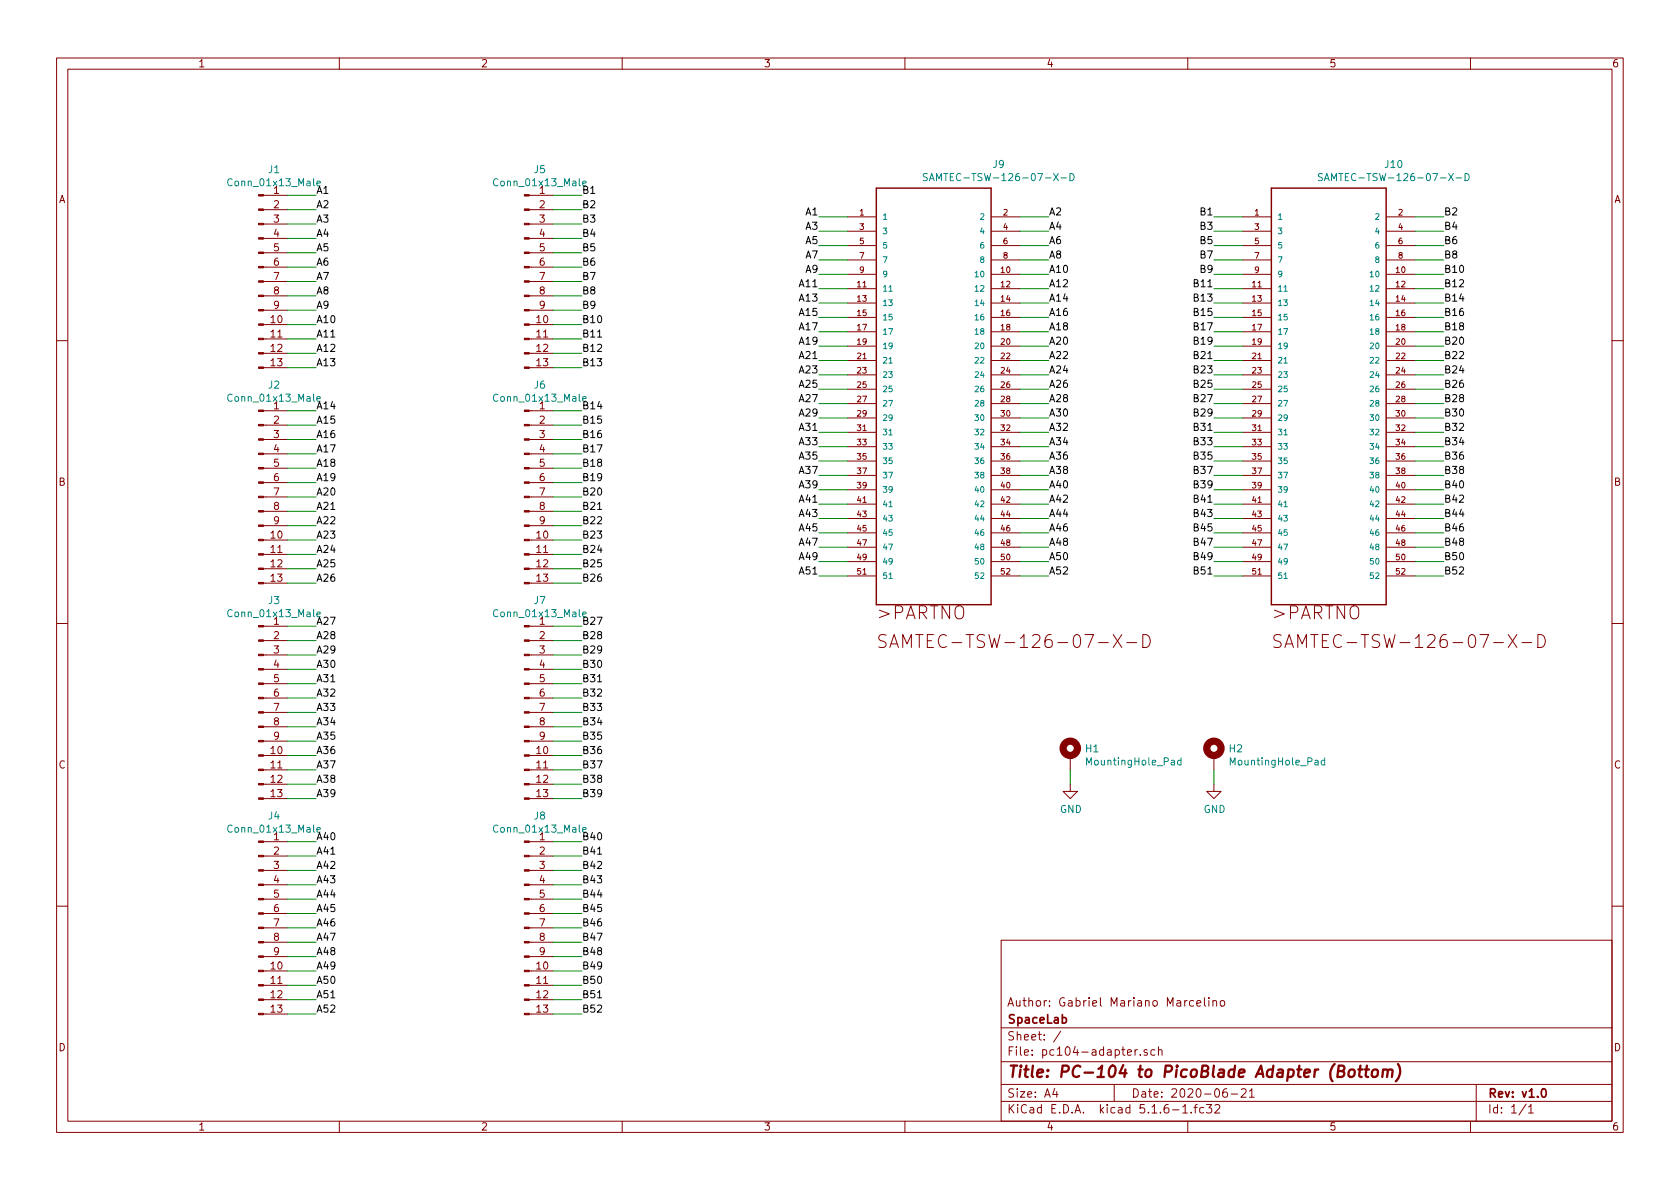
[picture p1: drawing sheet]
EESchema Schematic File Version 4
EELAYER 30 0
EELAYER END
$Descr A4 11693 8268
encoding utf-8
Sheet 1 1
Title "PC-104 to PicoBlade Adapter (Bottom)"
Date "2020-06-21"
Rev "v1.0"
Comp "SpaceLab"
Comment1 "Author: Gabriel Mariano Marcelino"
Comment2 ""
Comment3 ""
Comment4 ""
$EndDescr
$Comp
L TSW-126-07-X-D:SAMTEC-TSW-126-07-X-D J9
U 1 1
P 6100 1500
F 0 "J9" H 6952 1867 50  0000 C CNN
F 1 "SAMTEC-TSW-126-07-X-D" H 6952 1776 50  0000 C CNN
F 2 "lib:TSW-126-07-X-D" H 6100 1500 50  0001 L BNN
F 3 "" H 6100 1500 50  0001 C CNN
	1    6100 1500
	1    0    0    -1  
$EndComp
Text Label 5700 1500 2    50   ~ 0
A1
$Comp
L TSW-126-07-X-D:SAMTEC-TSW-126-07-X-D J10
U 1 1
P 8850 1500
F 0 "J10" H 9702 1867 50  0000 C CNN
F 1 "SAMTEC-TSW-126-07-X-D" H 9702 1776 50  0000 C CNN
F 2 "lib:TSW-126-07-X-D" H 8850 1500 50  0001 L BNN
F 3 "" H 8850 1500 50  0001 C CNN
	1    8850 1500
	1    0    0    -1  
$EndComp
Text Label 5700 1600 2    50   ~ 0
A3
Text Label 5700 1700 2    50   ~ 0
A5
Text Label 5700 1800 2    50   ~ 0
A7
Text Label 5700 1900 2    50   ~ 0
A9
Text Label 5700 2000 2    50   ~ 0
A11
Text Label 5700 2100 2    50   ~ 0
A13
Text Label 5700 2200 2    50   ~ 0
A15
Text Label 5700 2300 2    50   ~ 0
A17
Text Label 5700 2400 2    50   ~ 0
A19
Text Label 5700 2500 2    50   ~ 0
A21
Text Label 5700 2600 2    50   ~ 0
A23
Text Label 5700 2700 2    50   ~ 0
A25
Text Label 5700 2800 2    50   ~ 0
A27
Text Label 5700 2900 2    50   ~ 0
A29
Text Label 5700 3000 2    50   ~ 0
A31
Text Label 5700 3100 2    50   ~ 0
A33
Text Label 5700 3200 2    50   ~ 0
A35
Text Label 5700 3300 2    50   ~ 0
A37
Text Label 5700 3400 2    50   ~ 0
A39
Text Label 5700 3500 2    50   ~ 0
A41
Text Label 5700 3600 2    50   ~ 0
A43
Text Label 5700 3700 2    50   ~ 0
A45
Text Label 5700 3800 2    50   ~ 0
A47
Text Label 5700 3900 2    50   ~ 0
A49
Text Label 5700 4000 2    50   ~ 0
A51
Text Label 8450 1500 2    50   ~ 0
B1
Text Label 8450 1600 2    50   ~ 0
B3
Text Label 8450 1700 2    50   ~ 0
B5
Text Label 8450 1800 2    50   ~ 0
B7
Text Label 8450 1900 2    50   ~ 0
B9
Text Label 8450 2000 2    50   ~ 0
B11
Text Label 8450 2100 2    50   ~ 0
B13
Text Label 8450 2200 2    50   ~ 0
B15
Text Label 8450 2300 2    50   ~ 0
B17
Text Label 8450 2400 2    50   ~ 0
B19
Text Label 8450 2500 2    50   ~ 0
B21
Text Label 8450 2600 2    50   ~ 0
B23
Text Label 8450 2700 2    50   ~ 0
B25
Text Label 8450 2800 2    50   ~ 0
B27
Text Label 8450 2900 2    50   ~ 0
B29
Text Label 8450 3000 2    50   ~ 0
B31
Text Label 8450 3100 2    50   ~ 0
B33
Text Label 8450 3200 2    50   ~ 0
B35
Text Label 8450 3300 2    50   ~ 0
B37
Text Label 8450 3400 2    50   ~ 0
B39
Text Label 8450 3500 2    50   ~ 0
B41
Text Label 8450 3600 2    50   ~ 0
B43
Text Label 8450 3700 2    50   ~ 0
B45
Text Label 8450 3800 2    50   ~ 0
B47
Text Label 8450 3900 2    50   ~ 0
B49
Text Label 8450 4000 2    50   ~ 0
B51
Text Label 7300 1500 0    50   ~ 0
A2
Text Label 7300 1600 0    50   ~ 0
A4
Text Label 7300 1700 0    50   ~ 0
A6
Text Label 7300 1800 0    50   ~ 0
A8
Text Label 7300 1900 0    50   ~ 0
A10
Text Label 7300 2000 0    50   ~ 0
A12
Text Label 7300 2100 0    50   ~ 0
A14
Text Label 7300 2200 0    50   ~ 0
A16
Text Label 7300 2300 0    50   ~ 0
A18
Text Label 7300 2400 0    50   ~ 0
A20
Text Label 7300 2500 0    50   ~ 0
A22
Text Label 7300 2600 0    50   ~ 0
A24
Text Label 7300 2700 0    50   ~ 0
A26
Text Label 7300 2800 0    50   ~ 0
A28
Text Label 7300 2900 0    50   ~ 0
A30
Text Label 7300 3000 0    50   ~ 0
A32
Text Label 7300 3100 0    50   ~ 0
A34
Text Label 7300 3200 0    50   ~ 0
A36
Text Label 7300 3300 0    50   ~ 0
A38
Text Label 7300 3400 0    50   ~ 0
A40
Text Label 7300 3500 0    50   ~ 0
A42
Text Label 7300 3600 0    50   ~ 0
A44
Text Label 7300 3700 0    50   ~ 0
A46
Text Label 7300 3800 0    50   ~ 0
A48
Text Label 7300 3900 0    50   ~ 0
A50
Text Label 7300 4000 0    50   ~ 0
A52
Wire Wire Line
	8450 1500 8650 1500
Wire Wire Line
	8650 1600 8450 1600
Wire Wire Line
	8450 1700 8650 1700
Wire Wire Line
	8450 1800 8650 1800
Wire Wire Line
	8450 1900 8650 1900
Wire Wire Line
	8450 2000 8650 2000
Wire Wire Line
	8650 2100 8450 2100
Wire Wire Line
	8650 2200 8450 2200
Wire Wire Line
	8450 2300 8650 2300
Wire Wire Line
	8650 2400 8450 2400
Wire Wire Line
	8450 2500 8650 2500
Wire Wire Line
	8650 2600 8450 2600
Wire Wire Line
	8450 2700 8650 2700
Wire Wire Line
	8650 2800 8450 2800
Wire Wire Line
	8650 2900 8450 2900
Wire Wire Line
	8650 3000 8450 3000
Wire Wire Line
	8450 3100 8650 3100
Wire Wire Line
	8650 3200 8450 3200
Wire Wire Line
	8450 3300 8650 3300
Wire Wire Line
	8650 3400 8450 3400
Wire Wire Line
	8450 3500 8650 3500
Wire Wire Line
	8650 3600 8450 3600
Wire Wire Line
	8450 3700 8650 3700
Wire Wire Line
	8650 3800 8450 3800
Wire Wire Line
	8450 3900 8650 3900
Wire Wire Line
	8650 4000 8450 4000
Wire Wire Line
	5700 1500 5900 1500
Wire Wire Line
	5900 1600 5700 1600
Wire Wire Line
	5700 1700 5900 1700
Wire Wire Line
	5900 1800 5700 1800
Wire Wire Line
	5700 1900 5900 1900
Wire Wire Line
	5900 2000 5700 2000
Wire Wire Line
	5700 2100 5900 2100
Wire Wire Line
	5900 2200 5700 2200
Wire Wire Line
	5700 2300 5900 2300
Wire Wire Line
	5900 2400 5700 2400
Wire Wire Line
	5700 2500 5900 2500
Wire Wire Line
	5900 2600 5700 2600
Wire Wire Line
	5700 2700 5900 2700
Wire Wire Line
	5900 2800 5700 2800
Wire Wire Line
	5700 2900 5900 2900
Wire Wire Line
	5900 3000 5700 3000
Wire Wire Line
	5700 3100 5900 3100
Wire Wire Line
	5700 3200 5900 3200
Wire Wire Line
	5900 3300 5700 3300
Wire Wire Line
	5700 3400 5900 3400
Wire Wire Line
	5900 3500 5700 3500
Wire Wire Line
	5700 3600 5900 3600
Wire Wire Line
	5900 3700 5700 3700
Wire Wire Line
	5700 3800 5900 3800
Wire Wire Line
	5900 3900 5700 3900
Wire Wire Line
	5700 4000 5900 4000
Wire Wire Line
	7300 1500 7100 1500
Wire Wire Line
	7300 1600 7100 1600
Wire Wire Line
	7100 1700 7300 1700
Wire Wire Line
	7300 1800 7100 1800
Wire Wire Line
	7100 1900 7300 1900
Wire Wire Line
	7300 2000 7100 2000
Wire Wire Line
	7100 2100 7300 2100
Wire Wire Line
	7300 2200 7100 2200
Wire Wire Line
	7100 2300 7300 2300
Wire Wire Line
	7300 2400 7100 2400
Wire Wire Line
	7100 2500 7300 2500
Wire Wire Line
	7300 2600 7100 2600
Wire Wire Line
	7100 2700 7300 2700
Wire Wire Line
	7300 2800 7100 2800
Wire Wire Line
	7100 2900 7300 2900
Wire Wire Line
	7300 3000 7100 3000
Wire Wire Line
	7100 3100 7300 3100
Wire Wire Line
	7300 3200 7100 3200
Wire Wire Line
	7100 3300 7300 3300
Wire Wire Line
	7300 3400 7100 3400
Wire Wire Line
	7100 3500 7300 3500
Wire Wire Line
	7300 3600 7100 3600
Wire Wire Line
	7100 3700 7300 3700
Wire Wire Line
	7300 3800 7100 3800
Wire Wire Line
	7100 3900 7300 3900
Wire Wire Line
	7300 4000 7100 4000
Text Label 10050 1500 0    50   ~ 0
B2
Text Label 10050 1600 0    50   ~ 0
B4
Text Label 10050 1700 0    50   ~ 0
B6
Text Label 10050 1800 0    50   ~ 0
B8
Text Label 10050 1900 0    50   ~ 0
B10
Text Label 10050 2000 0    50   ~ 0
B12
Text Label 10050 2100 0    50   ~ 0
B14
Text Label 10050 2200 0    50   ~ 0
B16
Text Label 10050 2300 0    50   ~ 0
B18
Text Label 10050 2400 0    50   ~ 0
B20
Text Label 10050 2500 0    50   ~ 0
B22
Text Label 10050 2600 0    50   ~ 0
B24
Text Label 10050 2700 0    50   ~ 0
B26
Text Label 10050 2800 0    50   ~ 0
B28
Text Label 10050 2900 0    50   ~ 0
B30
Text Label 10050 3000 0    50   ~ 0
B32
Text Label 10050 3100 0    50   ~ 0
B34
Text Label 10050 3200 0    50   ~ 0
B36
Text Label 10050 3300 0    50   ~ 0
B38
Text Label 10050 3400 0    50   ~ 0
B40
Text Label 10050 3500 0    50   ~ 0
B42
Text Label 10050 3600 0    50   ~ 0
B44
Text Label 10050 3700 0    50   ~ 0
B46
Text Label 10050 3800 0    50   ~ 0
B48
Text Label 10050 3900 0    50   ~ 0
B50
Text Label 10050 4000 0    50   ~ 0
B52
Wire Wire Line
	10050 4000 9850 4000
Wire Wire Line
	9850 3900 10050 3900
Wire Wire Line
	10050 3800 9850 3800
Wire Wire Line
	9850 3700 10050 3700
Wire Wire Line
	10050 3600 9850 3600
Wire Wire Line
	9850 3500 10050 3500
Wire Wire Line
	10050 3400 9850 3400
Wire Wire Line
	9850 3300 10050 3300
Wire Wire Line
	10050 3200 9850 3200
Wire Wire Line
	9850 3100 10050 3100
Wire Wire Line
	10050 3000 9850 3000
Wire Wire Line
	9850 2900 10050 2900
Wire Wire Line
	10050 2800 9850 2800
Wire Wire Line
	9850 2700 10050 2700
Wire Wire Line
	10050 2600 9850 2600
Wire Wire Line
	9850 2500 10050 2500
Wire Wire Line
	10050 2400 9850 2400
Wire Wire Line
	9850 2300 10050 2300
Wire Wire Line
	10050 2200 9850 2200
Wire Wire Line
	9850 2100 10050 2100
Wire Wire Line
	10050 2000 9850 2000
Wire Wire Line
	9850 1900 10050 1900
Wire Wire Line
	10050 1800 9850 1800
Wire Wire Line
	9850 1700 10050 1700
Wire Wire Line
	10050 1600 9850 1600
Wire Wire Line
	9850 1500 10050 1500
$Comp
L Connector:Conn_01x13_Male J1
U 1 1
P 1800 1950
F 0 "J1" H 1908 2731 50  0000 C CNN
F 1 "Conn_01x13_Male" H 1908 2640 50  0000 C CNN
F 2 "Connector_Molex:Molex_PicoBlade_53398-1371_1x13-1MP_P1.25mm_Vertical" H 1800 1950 50  0001 C CNN
F 3 "~" H 1800 1950 50  0001 C CNN
	1    1800 1950
	1    0    0    -1  
$EndComp
$Comp
L Connector:Conn_01x13_Male J5
U 1 1
P 3650 1950
F 0 "J5" H 3758 2731 50  0000 C CNN
F 1 "Conn_01x13_Male" H 3758 2640 50  0000 C CNN
F 2 "Connector_Molex:Molex_PicoBlade_53398-1371_1x13-1MP_P1.25mm_Vertical" H 3650 1950 50  0001 C CNN
F 3 "~" H 3650 1950 50  0001 C CNN
	1    3650 1950
	1    0    0    -1  
$EndComp
$Comp
L Connector:Conn_01x13_Male J2
U 1 1
P 1800 3450
F 0 "J2" H 1908 4231 50  0000 C CNN
F 1 "Conn_01x13_Male" H 1908 4140 50  0000 C CNN
F 2 "Connector_Molex:Molex_PicoBlade_53398-1371_1x13-1MP_P1.25mm_Vertical" H 1800 3450 50  0001 C CNN
F 3 "~" H 1800 3450 50  0001 C CNN
	1    1800 3450
	1    0    0    -1  
$EndComp
$Comp
L Connector:Conn_01x13_Male J6
U 1 1
P 3650 3450
F 0 "J6" H 3758 4231 50  0000 C CNN
F 1 "Conn_01x13_Male" H 3758 4140 50  0000 C CNN
F 2 "Connector_Molex:Molex_PicoBlade_53398-1371_1x13-1MP_P1.25mm_Vertical" H 3650 3450 50  0001 C CNN
F 3 "~" H 3650 3450 50  0001 C CNN
	1    3650 3450
	1    0    0    -1  
$EndComp
$Comp
L Connector:Conn_01x13_Male J3
U 1 1
P 1800 4950
F 0 "J3" H 1908 5731 50  0000 C CNN
F 1 "Conn_01x13_Male" H 1908 5640 50  0000 C CNN
F 2 "Connector_Molex:Molex_PicoBlade_53398-1371_1x13-1MP_P1.25mm_Vertical" H 1800 4950 50  0001 C CNN
F 3 "~" H 1800 4950 50  0001 C CNN
	1    1800 4950
	1    0    0    -1  
$EndComp
$Comp
L Connector:Conn_01x13_Male J7
U 1 1
P 3650 4950
F 0 "J7" H 3758 5731 50  0000 C CNN
F 1 "Conn_01x13_Male" H 3758 5640 50  0000 C CNN
F 2 "Connector_Molex:Molex_PicoBlade_53398-1371_1x13-1MP_P1.25mm_Vertical" H 3650 4950 50  0001 C CNN
F 3 "~" H 3650 4950 50  0001 C CNN
	1    3650 4950
	1    0    0    -1  
$EndComp
$Comp
L Connector:Conn_01x13_Male J4
U 1 1
P 1800 6450
F 0 "J4" H 1908 7231 50  0000 C CNN
F 1 "Conn_01x13_Male" H 1908 7140 50  0000 C CNN
F 2 "Connector_Molex:Molex_PicoBlade_53398-1371_1x13-1MP_P1.25mm_Vertical" H 1800 6450 50  0001 C CNN
F 3 "~" H 1800 6450 50  0001 C CNN
	1    1800 6450
	1    0    0    -1  
$EndComp
$Comp
L Connector:Conn_01x13_Male J8
U 1 1
P 3650 6450
F 0 "J8" H 3758 7231 50  0000 C CNN
F 1 "Conn_01x13_Male" H 3758 7140 50  0000 C CNN
F 2 "Connector_Molex:Molex_PicoBlade_53398-1371_1x13-1MP_P1.25mm_Vertical" H 3650 6450 50  0001 C CNN
F 3 "~" H 3650 6450 50  0001 C CNN
	1    3650 6450
	1    0    0    -1  
$EndComp
Text Label 2200 1350 0    50   ~ 0
A1
Text Label 2200 1450 0    50   ~ 0
A2
Text Label 2200 1550 0    50   ~ 0
A3
Text Label 2200 1650 0    50   ~ 0
A4
Text Label 2200 1750 0    50   ~ 0
A5
Text Label 2200 1850 0    50   ~ 0
A6
Text Label 2200 1950 0    50   ~ 0
A7
Text Label 2200 2050 0    50   ~ 0
A8
Text Label 2200 2150 0    50   ~ 0
A9
Text Label 2200 2250 0    50   ~ 0
A10
Text Label 2200 2350 0    50   ~ 0
A11
Text Label 2200 2450 0    50   ~ 0
A12
Text Label 2200 2550 0    50   ~ 0
A13
Text Label 2200 2850 0    50   ~ 0
A14
Text Label 2200 2950 0    50   ~ 0
A15
Text Label 2200 3050 0    50   ~ 0
A16
Text Label 2200 3150 0    50   ~ 0
A17
Text Label 2200 3250 0    50   ~ 0
A18
Text Label 2200 3350 0    50   ~ 0
A19
Text Label 2200 3450 0    50   ~ 0
A20
Text Label 2200 3550 0    50   ~ 0
A21
Text Label 2200 3650 0    50   ~ 0
A22
Text Label 2200 3750 0    50   ~ 0
A23
Text Label 2200 3850 0    50   ~ 0
A24
Text Label 2200 3950 0    50   ~ 0
A25
Text Label 2200 4050 0    50   ~ 0
A26
Text Label 4050 1350 0    50   ~ 0
B1
Text Label 4050 1450 0    50   ~ 0
B2
Text Label 4050 1550 0    50   ~ 0
B3
Text Label 4050 1650 0    50   ~ 0
B4
Text Label 4050 1750 0    50   ~ 0
B5
Text Label 4050 1850 0    50   ~ 0
B6
Text Label 4050 1950 0    50   ~ 0
B7
Text Label 4050 2050 0    50   ~ 0
B8
Text Label 4050 2150 0    50   ~ 0
B9
Text Label 4050 2250 0    50   ~ 0
B10
Text Label 4050 2350 0    50   ~ 0
B11
Text Label 4050 2450 0    50   ~ 0
B12
Text Label 4050 2550 0    50   ~ 0
B13
Text Label 4050 2850 0    50   ~ 0
B14
Text Label 4050 2950 0    50   ~ 0
B15
Text Label 4050 3050 0    50   ~ 0
B16
Text Label 4050 3150 0    50   ~ 0
B17
Text Label 4050 3250 0    50   ~ 0
B18
Text Label 4050 3350 0    50   ~ 0
B19
Text Label 4050 3450 0    50   ~ 0
B20
Text Label 4050 3550 0    50   ~ 0
B21
Text Label 4050 3650 0    50   ~ 0
B22
Text Label 4050 3750 0    50   ~ 0
B23
Text Label 4050 3850 0    50   ~ 0
B24
Text Label 4050 3950 0    50   ~ 0
B25
Text Label 4050 4050 0    50   ~ 0
B26
Text Label 2200 4350 0    50   ~ 0
A27
Text Label 2200 4450 0    50   ~ 0
A28
Text Label 2200 4550 0    50   ~ 0
A29
Text Label 2200 4650 0    50   ~ 0
A30
Text Label 2200 4750 0    50   ~ 0
A31
Text Label 2200 4850 0    50   ~ 0
A32
Text Label 2200 4950 0    50   ~ 0
A33
Text Label 2200 5050 0    50   ~ 0
A34
Text Label 2200 5150 0    50   ~ 0
A35
Text Label 2200 5250 0    50   ~ 0
A36
Text Label 2200 5350 0    50   ~ 0
A37
Text Label 2200 5450 0    50   ~ 0
A38
Text Label 2200 5550 0    50   ~ 0
A39
Text Label 4050 4350 0    50   ~ 0
B27
Text Label 4050 4450 0    50   ~ 0
B28
Text Label 4050 4550 0    50   ~ 0
B29
Text Label 4050 4650 0    50   ~ 0
B30
Text Label 4050 4750 0    50   ~ 0
B31
Text Label 4050 4850 0    50   ~ 0
B32
Text Label 4050 4950 0    50   ~ 0
B33
Text Label 4050 5050 0    50   ~ 0
B34
Text Label 4050 5150 0    50   ~ 0
B35
Text Label 4050 5250 0    50   ~ 0
B36
Text Label 4050 5350 0    50   ~ 0
B37
Text Label 4050 5450 0    50   ~ 0
B38
Text Label 4050 5550 0    50   ~ 0
B39
Text Label 2200 5850 0    50   ~ 0
A40
Text Label 2200 5950 0    50   ~ 0
A41
Text Label 2200 6050 0    50   ~ 0
A42
Text Label 2200 6150 0    50   ~ 0
A43
Text Label 2200 6250 0    50   ~ 0
A44
Text Label 2200 6350 0    50   ~ 0
A45
Text Label 2200 6450 0    50   ~ 0
A46
Text Label 2200 6550 0    50   ~ 0
A47
Text Label 2200 6650 0    50   ~ 0
A48
Text Label 2200 6750 0    50   ~ 0
A49
Text Label 2200 6850 0    50   ~ 0
A50
Text Label 2200 6950 0    50   ~ 0
A51
Text Label 2200 7050 0    50   ~ 0
A52
Text Label 4050 5850 0    50   ~ 0
B40
Text Label 4050 5950 0    50   ~ 0
B41
Text Label 4050 6050 0    50   ~ 0
B42
Text Label 4050 6150 0    50   ~ 0
B43
Text Label 4050 6250 0    50   ~ 0
B44
Text Label 4050 6350 0    50   ~ 0
B45
Text Label 4050 6450 0    50   ~ 0
B46
Text Label 4050 6550 0    50   ~ 0
B47
Text Label 4050 6650 0    50   ~ 0
B48
Text Label 4050 6750 0    50   ~ 0
B49
Text Label 4050 6850 0    50   ~ 0
B50
Text Label 4050 6950 0    50   ~ 0
B51
Text Label 4050 7050 0    50   ~ 0
B52
Wire Wire Line
	2000 1350 2200 1350
Wire Wire Line
	2200 1450 2000 1450
Wire Wire Line
	2000 1550 2200 1550
Wire Wire Line
	2200 1650 2000 1650
Wire Wire Line
	2000 1750 2200 1750
Wire Wire Line
	2200 1850 2000 1850
Wire Wire Line
	2000 1950 2200 1950
Wire Wire Line
	2200 2050 2000 2050
Wire Wire Line
	2000 2150 2200 2150
Wire Wire Line
	2200 2250 2000 2250
Wire Wire Line
	2000 2350 2200 2350
Wire Wire Line
	2200 2450 2000 2450
Wire Wire Line
	2000 2550 2200 2550
Wire Wire Line
	2200 2850 2000 2850
Wire Wire Line
	2000 2950 2200 2950
Wire Wire Line
	2200 3050 2000 3050
Wire Wire Line
	2000 3150 2200 3150
Wire Wire Line
	2200 3250 2000 3250
Wire Wire Line
	2000 3350 2200 3350
Wire Wire Line
	2200 3450 2000 3450
Wire Wire Line
	2000 3550 2200 3550
Wire Wire Line
	2200 3650 2000 3650
Wire Wire Line
	2000 3750 2200 3750
Wire Wire Line
	2200 3850 2000 3850
Wire Wire Line
	2000 3950 2200 3950
Wire Wire Line
	2200 4050 2000 4050
Wire Wire Line
	2000 4350 2200 4350
Wire Wire Line
	2200 4450 2000 4450
Wire Wire Line
	2000 4550 2200 4550
Wire Wire Line
	2200 4650 2000 4650
Wire Wire Line
	2000 4750 2200 4750
Wire Wire Line
	2200 4850 2000 4850
Wire Wire Line
	2000 4950 2200 4950
Wire Wire Line
	2200 5050 2000 5050
Wire Wire Line
	2000 5150 2200 5150
Wire Wire Line
	2200 5250 2000 5250
Wire Wire Line
	2000 5350 2200 5350
Wire Wire Line
	2200 5450 2000 5450
Wire Wire Line
	2000 5550 2200 5550
Wire Wire Line
	2000 5850 2200 5850
Wire Wire Line
	2200 5950 2000 5950
Wire Wire Line
	2000 6050 2200 6050
Wire Wire Line
	2200 6150 2000 6150
Wire Wire Line
	2000 6250 2200 6250
Wire Wire Line
	2200 6350 2000 6350
Wire Wire Line
	2000 6450 2200 6450
Wire Wire Line
	2200 6550 2000 6550
Wire Wire Line
	2000 6650 2200 6650
Wire Wire Line
	2200 6750 2000 6750
Wire Wire Line
	2000 6850 2200 6850
Wire Wire Line
	2200 6950 2000 6950
Wire Wire Line
	2000 7050 2200 7050
Wire Wire Line
	4050 1350 3850 1350
Wire Wire Line
	3850 1450 4050 1450
Wire Wire Line
	4050 1550 3850 1550
Wire Wire Line
	3850 1650 4050 1650
Wire Wire Line
	4050 1750 3850 1750
Wire Wire Line
	3850 1850 4050 1850
Wire Wire Line
	4050 1950 3850 1950
Wire Wire Line
	3850 2050 4050 2050
Wire Wire Line
	4050 2150 3850 2150
Wire Wire Line
	3850 2250 4050 2250
Wire Wire Line
	4050 2350 3850 2350
Wire Wire Line
	3850 2450 4050 2450
Wire Wire Line
	4050 2550 3850 2550
Wire Wire Line
	3850 2850 4050 2850
Wire Wire Line
	4050 2950 3850 2950
Wire Wire Line
	3850 3050 4050 3050
Wire Wire Line
	4050 3150 3850 3150
Wire Wire Line
	3850 3250 4050 3250
Wire Wire Line
	4050 3350 3850 3350
Wire Wire Line
	3850 3450 4050 3450
Wire Wire Line
	4050 3550 3850 3550
Wire Wire Line
	3850 3650 4050 3650
Wire Wire Line
	4050 3750 3850 3750
Wire Wire Line
	3850 3850 4050 3850
Wire Wire Line
	4050 3950 3850 3950
Wire Wire Line
	3850 4050 4050 4050
Wire Wire Line
	3850 4350 4050 4350
Wire Wire Line
	4050 4450 3850 4450
Wire Wire Line
	3850 4550 4050 4550
Wire Wire Line
	4050 4650 3850 4650
Wire Wire Line
	3850 4750 4050 4750
Wire Wire Line
	4050 4850 3850 4850
Wire Wire Line
	3850 4950 4050 4950
Wire Wire Line
	4050 5050 3850 5050
Wire Wire Line
	3850 5150 4050 5150
Wire Wire Line
	4050 5250 3850 5250
Wire Wire Line
	3850 5350 4050 5350
Wire Wire Line
	4050 5450 3850 5450
Wire Wire Line
	3850 5550 4050 5550
Wire Wire Line
	3850 5850 4050 5850
Wire Wire Line
	4050 5950 3850 5950
Wire Wire Line
	3850 6050 4050 6050
Wire Wire Line
	4050 6150 3850 6150
Wire Wire Line
	3850 6250 4050 6250
Wire Wire Line
	4050 6350 3850 6350
Wire Wire Line
	3850 6450 4050 6450
Wire Wire Line
	4050 6550 3850 6550
Wire Wire Line
	3850 6650 4050 6650
Wire Wire Line
	4050 6750 3850 6750
Wire Wire Line
	3850 6850 4050 6850
Wire Wire Line
	4050 6950 3850 6950
Wire Wire Line
	3850 7050 4050 7050
$Comp
L Mechanical:MountingHole_Pad H1
U 1 1
P 7450 5250
F 0 "H1" H 7550 5299 50  0000 L CNN
F 1 "MountingHole_Pad" H 7550 5208 50  0000 L CNN
F 2 "MountingHole:MountingHole_3.2mm_M3_ISO14580_Pad" H 7450 5250 50  0001 C CNN
F 3 "~" H 7450 5250 50  0001 C CNN
	1    7450 5250
	1    0    0    -1  
$EndComp
$Comp
L Mechanical:MountingHole_Pad H2
U 1 1
P 8450 5250
F 0 "H2" H 8550 5299 50  0000 L CNN
F 1 "MountingHole_Pad" H 8550 5208 50  0000 L CNN
F 2 "MountingHole:MountingHole_3.2mm_M3_ISO14580_Pad" H 8450 5250 50  0001 C CNN
F 3 "~" H 8450 5250 50  0001 C CNN
	1    8450 5250
	1    0    0    -1  
$EndComp
$Comp
L power:GND #PWR01
U 1 1
P 7450 5450
F 0 "#PWR01" H 7450 5200 50  0001 C CNN
F 1 "GND" H 7455 5277 50  0000 C CNN
F 2 "" H 7450 5450 50  0001 C CNN
F 3 "" H 7450 5450 50  0001 C CNN
	1    7450 5450
	1    0    0    -1  
$EndComp
$Comp
L power:GND #PWR02
U 1 1
P 8450 5450
F 0 "#PWR02" H 8450 5200 50  0001 C CNN
F 1 "GND" H 8455 5277 50  0000 C CNN
F 2 "" H 8450 5450 50  0001 C CNN
F 3 "" H 8450 5450 50  0001 C CNN
	1    8450 5450
	1    0    0    -1  
$EndComp
Wire Wire Line
	7450 5450 7450 5350
Wire Wire Line
	8450 5450 8450 5350
$EndSCHEMATC
